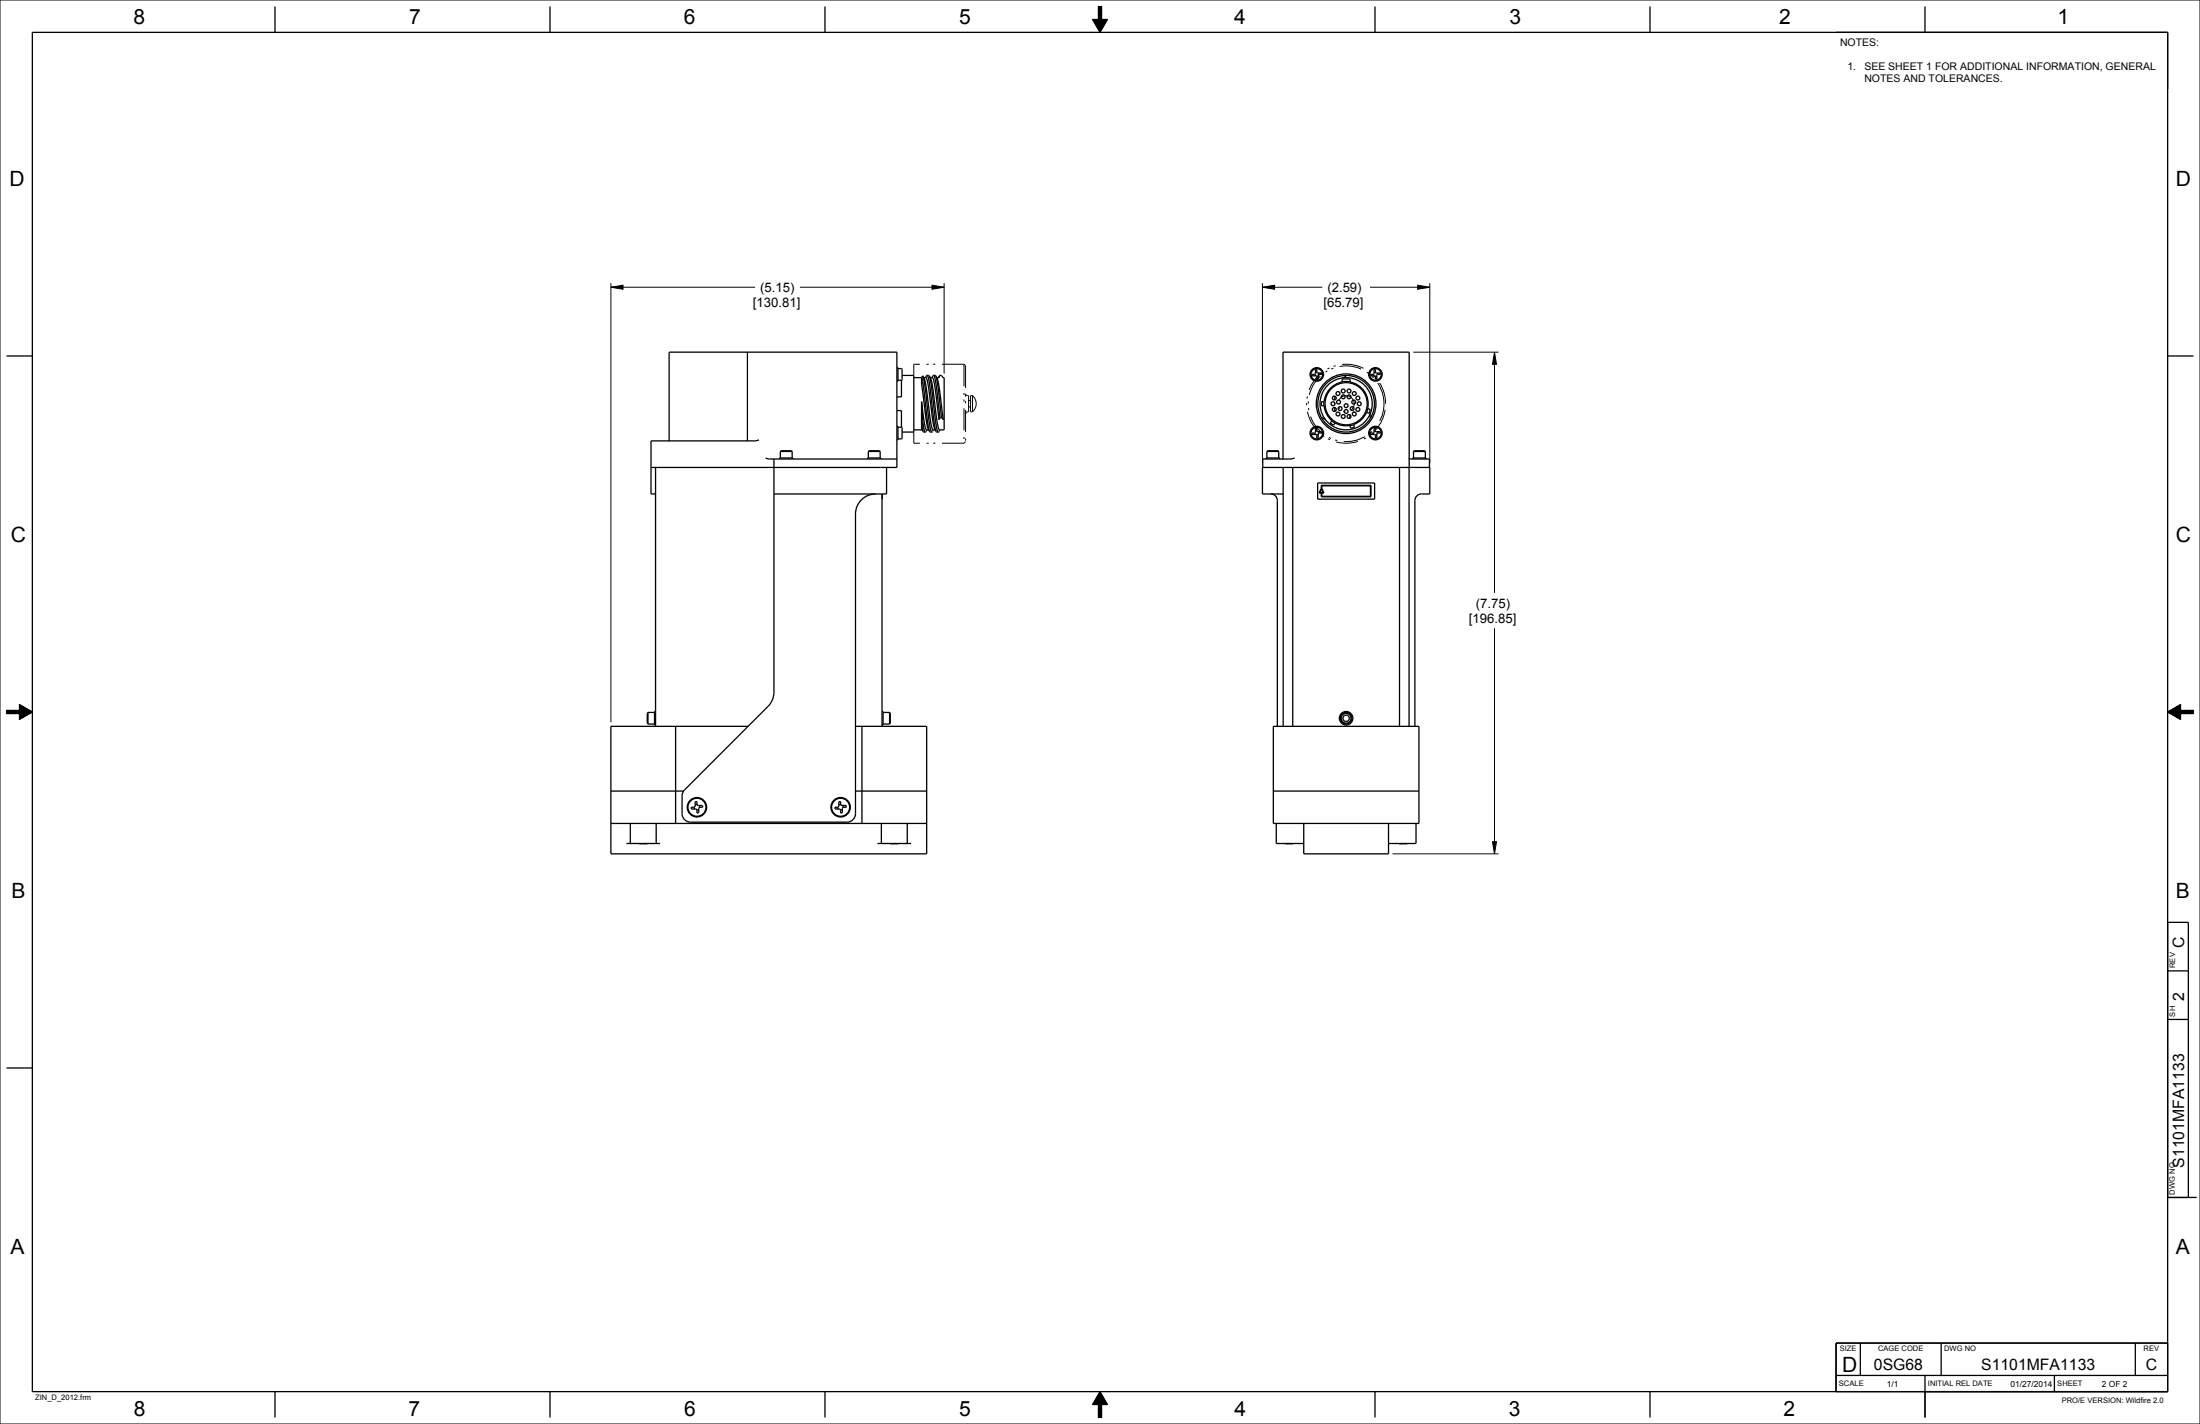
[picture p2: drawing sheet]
<svg xmlns="http://www.w3.org/2000/svg" width="864mm" height="559mm" viewBox="0 0 864 559" stroke-linecap="round" stroke-linejoin="round" font-family="sans-serif">
<g fill="none" stroke="#000" stroke-width=".39">
<path d="M0 0h863.6v558.8h-863.6zM431.2 2.5h1.2v5.1h2.3l-2.9 5.1-2.9-5.1h2.3zM239.8 112.7l4.8-.8v1.6zM239.8 111.1v172.3M239.8 112.7h56.6M314 112.7h56.6M365.9 111.9l4.7 .8-4.7 .8zM370.6 111.1v35.5M495.6 112.7l4.7-.8v1.6zM495.6 112.7h23.5M495.6 111.1v70.7M537.8 112.7h23.5"/>
<path d="M556.5 111.9l4.8 .8-4.8 .8zM561.3 111.1v70.7M554.8 138.2h33.4M586.7 138.2l.8 4.8h-1.6zM586.7 138.2v94.5M586.7 246.6v88.5M2.5 278.8h5.1v-2.3l5.1 2.9-5.1 2.9v-2.3h-5.1zM850.9 279.4l5.1-2.9v2.3h5.1v1.2h-5.1v2.3zM546.6 335.1h41.6M585.9 330.3h1.6l-.8 4.8zM431.8 546.1l2.9 5.1h-2.3v5.1h-1.2v-5.1h-2.3z"/>
</g>
<path d="M431.2 2.5h1.2v5.1h2.3l-2.9 5.1-2.9-5.1h2.3zM239.8 112.7l4.8-.8v1.6zM365.9 111.9l4.7 .8-4.7 .8zM495.6 112.7l4.7-.8v1.6zM556.5 111.9l4.8 .8-4.8 .8zM586.7 138.2l.8 4.8h-1.6zM850.9 279.4l5.1-2.9v2.3h5.1v1.2h-5.1v2.3zM2.5 278.8h5.1v-2.3l5.1 2.9-5.1 2.9v-2.3h-5.1zM585.9 330.3h1.6l-.8 4.8zM431.8 546.1l2.9 5.1h-2.3v5.1h-1.2v-5.1h-2.3z" fill="#000"/>
<g fill="none" stroke="#000" stroke-width=".51">
<path d="M12.7 12.7h838.2v533.4h-838.2zM107.9 2.5v10.2M215.9 2.5v10.2M323.8 2.5v10.2M539.8 2.5v10.2M647.7 2.5v10.2M755.6 2.5v10.2M2.5 139.7h10.2M293.4 138.2v34.4l-.2 .4M850.9 139.7h10.2M352.1 144.3h.4v5.3h-.4M352.5 144.6h1.4l.2 .3v4.1l-.2 .2"/>
<path d="M352.5 149.2h1.4M353.9 149.2v6.6h-1.8M354.1 147.3h4.6v22.3h-4.6M358.7 148.2h3.1M361.8 150.8l1.8 14.1a8.6 8.6 0 0 0 1.3 4.3M361.8 157.6l.5 8.4M361.8 157.6l1.4 10 .4 1 1 .1M361.8 148.2v2.6M361.8 157.6v10.6M362.2 147.6l-.4 .6M362.2 147.6h.1M362.3 147.6h.1"/>
<path d="M362.3 150.2l2.1 17.1 .6 2.1 .8 .2M362.3 150.2l-.5 .6M362.3 147.6v2.6M362.3 147.6l.8 4 1.8 14.8 .4 2.3 .5 .9M362.3 147.6a14.7 14.7 0 0 1 1.7 7.2l1.6 12.4 .6 1.4 .9 .1M362.6 148.2l.9 .1 .6 1.4 1.8 13.2a13.3 13.3 0 0 0 1.5 6.3M363.9 147.3l.9 .2M363.9 147.3l.5 .8 .4 2.4 2.2 17.3 .5 1.6 .8 .2M363.9 147.3l-.6 .9M364.8 147.5a12.4 12.4 0 0 1 1.6 6.5l1.9 13.8 .5 .9h1.8v-20.5h-.4M364.8 147.5l.8 4.1 1.8 14.8 .5 2.3 .4 .9M365.1 148.2h1l.4 1.2 2.2 15.4 .3-.8"/>
<path d="M366.4 147.3l-.6 .9M366.4 147.3l.9 .2M366.4 147.3l.5 .9 .5 2.4 1.6 13.4M367.3 147.5l.1 .1M367.4 147.6h.1M367.4 147.6l.8 4.1 1.4 12.3M367.4 147.6l.6 1.2 .5 2.3 1.8 13.7-.7-.8M368.9 147.4l-.5 .8M368.9 147.4h.1M368.9 147.4l-.2 .9-1-.1M369 147.3l-.1 .1M369 147.3h.6l.6 .9"/>
<path d="M370.2 148.2l.1 .1M516.1 146.9l.2 .6M516.9 146.1l-.5 .2M517.5 147.5l-.6 .3M517.5 146.4l.2 .5M517.8 146.9h1v-.5l-1.7-.1-.2-1.3-.5 .1-.1 1.7-1.3 .1v.4l1.6 .2 .3 .3M517.8 146.9l-.3 .4v1.5l-.6 .1v-1.1M519.7 157.6v1.6M522.4 152.2l2.5-1.7 2-.6v-1.1h3v1.1a8.7 8.7 0 0 1 7 10.5l1 .3-.2 .8-.3 .7-1-.4a8.7 8.7 0 0 1-5 4.8l.3 1-.8 .3-.7 .1-.3-1a8.7 8.7 0 0 1-5.8-1l-.6 .9-.7-.5-.6-.5 .6-.9a8.7 8.7 0 0 1-3-5.8h-1.1v-1.6h1.1l.8-2.9zM524 155.5v1.4M524 158.2v.5M524 159.9v1.5"/>
<path d="M528.4 147.3l-1.4 1M529.9 149.8h-3M539 146.9l.4-.3 .2-1.6h.3l.2 1.3 1.7 .1 .1 .5-1.4 .2v1.7l-.6 .1v-1.1M539 146.9h-1l.1 .6h1.5l.3 .3M539.1 146.9l.2 .6M539.9 146.1l-.5 .2M540.5 147.5l-.6 .3M540.5 146.4l.2 .5M262.4 173l.3-.4v-34.4h89.4v45.2h-96.5M298 172.6l-1.9 .4h-40.5v20.8h1.7M300.5 179.7l1.6 .4h50M306.3 177.2l.3-.3h4l.4 .3"/>
<path d="M306.3 177.2v2.5M306.3 177.2h4.7M311 177.2v2.5M340.9 177.2l.3-.3h4l.3 .3M340.9 177.2v2.5M340.9 177.2h4.6M345.5 177.2v2.5M352.1 167.3h.4v5.3h-.4M352.1 161.1h1.8v6.5M352.5 167.6h1.4M353.9 167.6l.2 .3v4.1l-.2 .2h-1.4M358.7 168.7h3.3"/>
<path d="M361.8 168.2l.5 .8M361.8 168.2l.5 1M362.3 169l.3 .5 .7 .1M362.3 166l.5 2.7 .5 .9M362.3 166v3M363.9 168.7l-.6 .9M364.9 169.2h.1M366 169.4l-.2 .2M366.4 168.7l-.3 .5M369 168.7l-.7 .9M369 164h.6M497.3 177.2h4.7"/>
<path d="M497.3 177.2l.3-.3h4l.4 .3M497.3 177.2v2.5M502 177.2v2.5M508.2 179.7l-1.8 .4h-10.7v3.3M516.1 169.9l.2 .6M516.9 169.1v-1.1l-.5 .1-.1 1.7-1.3 .1 .1 .6h1.6l.2 1.4 .4-.1 .2-1.5 .3-.4M516.9 169.1l.3 .3h1.6v.5h-1M516.9 169.1l-.5 .2M517.5 170.6l-.6 .2M517.5 169.4l.2 .5M518.8 164l1.5 .8M522.8 165.1l1.3 .9"/>
<path d="M529.9 162.8v1.3M531.4 161.7h.4M531.4 166.7l-1.5 .3M536.9 160.4l-.4 1.5M537.9 162.3l.1 1.7M539.1 169.9l.2 .6M539.9 169.1v-1.1l-.5 .1v1.5l-.4 .3M539.9 169.1l.4 .3 1.5 .2 .1 .3-1.4 .2v1.7l-.6 .1-.1-1.4h-1.7l-.1-.6h1M539.9 169.1l-.5 .2M540.5 170.6l-.6 .2M540.5 169.4l.2 .5M553.2 179.7l.4 .4h7.5v3.3"/>
<path d="M554.9 177.2h4.6M554.9 177.2l.3-.3h4l.3 .3M554.9 177.2v2.5M559.5 177.2v2.5M257.3 183.4v101.6M303.8 180.1v91.5a7.9 7.9 0 0 1-2.3 5.6l-33.1 33.2-.7 1.9v7a3.3 3.3 0 0 0 3.3 3.3h61.5a3.3 3.3 0 0 0 3.3-3.3v-117.6a7.9 7.9 0 0 1 7.9-7.9M306 180.1v-.4h5.3v.4M340.5 180.1v-.4h5.3v.4M346.2 193.8v91.2M346.3 193.8l-.1 2.1M348 183.4v10.4h-44.2M497 180.1v-.4h5.3v.4"/>
<path d="M498.9 193.8l1.6 .6 .7 .9 .2 1.1v88.6M503.3 180.1l.3-.4v-41.5h49.6v45.2M503.7 193.8h-8.1v-10.4h65.7v10.4l-4.5 .3-1.1 1.2-.3 1.1v88.6M503.7 183.4v101.6M507.5 183.4v101.6M517.2 189.5h22.4v6.4h-22.4zM518.7 190.4h19.5v4.6h-19.5v-1.5h-.9l1-2.1 .9 2.1h-.8v1.3h19.1v-4.2h-19.1v.8h-.2zM518.8 191.9l.6 1.4h-1.3zM549.4 183.4v101.6M553.1 183.4v101.6M554.5 180.1v-.4h5.3v.4M254.4 279.6l-.3 .3v3.9l.3 .3"/>
<path d="M254.4 279.6v4.5M254.4 279.6h2.5M257.3 279.2h-.4v5.3h.4M346.2 279.2h.4v5.3h-.4M346.6 279.6h2.6M349.2 279.6l.3 .3v3.9l-.3 .3M349.2 279.6v4.5M254.4 284.1h2.5M265.2 285v38.1M293.7 285h-53.9v50.1h124v-50.1h-28M338.4 285v38.1M346.6 284.1h2.6"/>
<path d="M499.8 285h57.2v38.1h-57.2zM527.7 280.7h1.4l.7 1.2-.7 1.1h-1.4l-.7-1.1zM239.8 310.4h28.6M272.5 316.7l.3 .8M272.9 314.6l.7-.1v1.2l.3 .3 1.8 .1 .1 .7h-1.2l-.3 .3v1.8l-.7 .1-.1-1.2-.3-.3h-1.7l-.2-.7 1.2-.1 .3-.3zM273.6 315.7l-.7 .2M274.3 317.6l-.7 .3M274.4 316.1l.3 .7M328.9 316.7l.2 .8M329.3 314.6l.7-.1v1.2l.3 .3 1.8 .1 .1 .7h-1.2l-.3 .3v1.8l-.7 .1-.1-1.2-.3-.3h-1.8l-.1-.7 1.2-.1 .3-.3zM330 315.7l-.7 .2M330.7 317.6l-.8 .3"/>
<path d="M330.8 316.1l.3 .7M335.8 310.4h28M499.8 310.4h57.2M239.8 323.1h124M245.9 331h13.2M247.4 323.1v7.9M250.8 331h3.4M257.6 323.1v7.9M344.5 331h13.2M346 323.1v7.9M349.4 331h3.3M356.1 323.1v7.9"/>
<path d="M501 323.1v7.9h10.8M504.4 331h3.3M511.8 323.1v12h33.3v-12M549.1 331h3.3M555.8 323.1v7.9h-10.7M850.9 361.9h8.1v108M850.9 381h8.1M2.5 419.1h10.2M850.9 400h8.1M850.9 469.9h11.4M720.7 539.8h130.2M730.2 527v12.8"/>
<path d="M755.6 539.8v16.5M762 527v12.8M806.4 539.8v6.3M838.2 527v12.8M850.9 527h-130.2v19.1M107.9 546.1v10.2M215.9 546.1v10.2M323.8 546.1v10.2M539.8 546.1v10.2M647.7 546.1v10.2"/>
<circle cx="516.9" cy="146.9" r="2.29"/>
<circle cx="516.9" cy="146.9" r="2.65"/>
<circle cx="523.3" cy="158.4" r=".76"/>
<circle cx="523.8" cy="156.2" r=".76"/>
<circle cx="525.2" cy="154.4" r=".76"/>
<circle cx="525.4" cy="157.8" r=".76"/>
<circle cx="527.3" cy="155.7" r=".76"/>
<circle cx="527.3" cy="153.4" r=".76"/>
<circle cx="528.4" cy="158.4" r="11.7"/>
<circle cx="528.4" cy="158.4" r="10.3"/>
<circle cx="528.4" cy="158.4" r="8.3"/>
<circle cx="528.4" cy="159.2" r=".76"/>
<circle cx="528.4" cy="158.4" r="11.1"/>
<circle cx="529.6" cy="155.7" r=".76"/>
<circle cx="529.6" cy="153.4" r=".76"/>
<circle cx="531.4" cy="157.8" r=".76"/>
<circle cx="531.6" cy="154.4" r=".76"/>
<circle cx="533" cy="156.2" r=".76"/>
<circle cx="533.6" cy="158.4" r=".76"/>
<circle cx="539.9" cy="146.9" r="2.29"/>
<circle cx="539.9" cy="146.9" r="2.65"/>
<circle cx="516.9" cy="169.9" r="2.29"/>
<circle cx="516.9" cy="169.9" r="2.65"/>
<circle cx="523.8" cy="160.7" r=".76"/>
<circle cx="525.2" cy="162.4" r=".76"/>
<circle cx="526.1" cy="160.3" r=".76"/>
<circle cx="527.3" cy="163.4" r=".76"/>
<circle cx="528.4" cy="161.5" r=".76"/>
<circle cx="529.6" cy="163.4" r=".76"/>
<circle cx="530.8" cy="160.3" r=".76"/>
<circle cx="531.6" cy="162.4" r=".76"/>
<circle cx="533" cy="160.7" r=".76"/>
<circle cx="539.9" cy="169.9" r="2.29"/>
<circle cx="539.9" cy="169.9" r="2.65"/>
<circle cx="528.4" cy="281.9" r="2.28"/>
<circle cx="528.4" cy="281.9" r="2.65"/>
<circle cx="528.4" cy="281.9" r="1.92"/>
<circle cx="273.6" cy="316.8" r="3.8"/>
<circle cx="273.6" cy="316.8" r="3.5"/>
<circle cx="330" cy="316.8" r="3.8"/>
<circle cx="330" cy="316.8" r="3.5"/>
</g>
<g fill="none" stroke="#000" stroke-width=".39" stroke-dasharray="8.6 2.6 .9 1.7 .9 2.6" stroke-linecap="butt">
<path d="M358.7 147.3v-4.4M378.4 142.9v31M378.4 142.9h-19.7M379 143.6v29.7M379 143.6l-.6-.7M379 154.5l.3 .5 .5 .3M380.2 155.3h-.4M381 159.7h-.8M381 157.2h-.8M381.7 155.3h-.7M381.7 155.3l1.1 1.4 .4 1.7M383.2 158.4l-.4 1.8-1.1 1.4"/>
<path d="M531.6 158.4a3.2 3.2 0 0 0-4.6-2.8 3.2 3.2 0 0 0-.5 5.4 3.2 3.2 0 0 0 5-1.9l.1-.7M543.3 158.4a14.9 14.9 0 0 0-21.9-13.1 14.9 14.9 0 0 0-1.3 25.5 14.9 14.9 0 0 0 23.1-10.8l.1-1.6M543.9 158.4a15.5 15.5 0 0 0-22.8-13.6 15.5 15.5 0 0 0-1.3 26.5 15.5 15.5 0 0 0 24-11.3l.1-1.6M358.7 169.6v4.3M378.4 173.9h-19.7M379 173.3l-.6 .6M379.8 161.6l-.5 .2-.3 .6M380.2 161.6v-6.3M380.2 161.6h-.4M381 161.6v-6.3M381.7 161.6v-6.3M381.7 161.6h-.7"/>
</g>
<g font-size="8.3">
<text x="52.4" y="9.5">8</text>
<text x="160.6" y="9.5">7</text>
<text x="268.5" y="9.5">6</text>
<text x="376.5" y="9.5">5</text>
<text x="484.4" y="9.5">4</text>
<text x="592.5" y="9.5">3</text>
<text x="698.4" y="9.5">2</text>
<text x="807.6" y="9.5">1</text>
<text x="3.8" y="73">D</text>
<text x="854.1" y="73">D</text>
<text x="4.2" y="212.8">C</text>
<text x="854.1" y="212.7">C</text>
<text x="4.6" y="352.4">B</text>
<text x="854.1" y="352.4">B</text>
<text x="4.1" y="492.1">A</text>
<text x="854.1" y="492.1">A</text>
<text x="723.1" y="538.2">D</text>
<text x="52.5" y="555.6">8</text>
<text x="160.3" y="555.6">7</text>
<text x="268.5" y="555.6">6</text>
<text x="376.5" y="555.6">5</text>
<text x="484.7" y="555.6">4</text>
<text x="592.2" y="555.6">3</text>
<text x="700.1" y="555.6">2</text>
</g>
<g font-size="6.2">
<text x="857.4" y="372.1" transform="rotate(-90 857.4 372.1)">C</text>
<text x="857.4" y="392.6" transform="rotate(-90 857.4 392.6)">2</text>
<text x="857.4" y="458.2" transform="rotate(-90 857.4 458.2)">S1101MFA1133</text>
<text x="735.6" y="537.7">0SG68</text>
<text x="777.7" y="537.7">S1101MFA1133</text>
<text x="842.3" y="537.7">C</text>
</g>
<g font-size="5.2">
<text x="298.4" y="114.7">(5.15)</text>
<text x="521" y="114.7">(2.59)</text>
<text x="295.6" y="120.7">[130.81]</text>
<text x="519.5" y="120.7">[65.79]</text>
<text x="579.3" y="238.6">(7.75)</text>
<text x="576.6" y="244.6">[196.85]</text>
</g>
<g font-size="4.1">
<text x="722.3" y="17.9">NOTES:</text>
<text x="725.2" y="27.4">1.</text>
<text x="731.8" y="27.4">SEE SHEET 1 FOR ADDITIONAL INFORMATION, GENERAL</text>
<text x="731.8" y="32.1">NOTES AND TOLERANCES.</text>
</g>
<g font-size="3.3">
<text x="740.7" y="544.2">1/1</text>
<text x="789.2" y="544.2">01/27/2014</text>
<text x="825.1" y="544.2">2 OF 2</text>
</g>
<g font-size="3">
<text x="853.8" y="379.9" transform="rotate(-90 853.8 379.9)">REV</text>
<text x="853.9" y="398.9" transform="rotate(-90 853.9 398.9)">SH</text>
<text x="853.8" y="468.8" transform="rotate(-90 853.8 468.8)">DWG NO</text>
<text x="722.2" y="530.2">SIZE</text>
<text x="737.2" y="530.2">CAGE CODE</text>
<text x="763.1" y="530.2">DWG NO</text>
<text x="841.5" y="530.2">REV</text>
<text x="721.9" y="544">SCALE</text>
<text x="756.8" y="544">INITIAL REL DATE</text>
<text x="807.6" y="544">SHEET</text>
<text x="13.8" y="549.5">ZIN_D_2012.frm</text>
<text x="809.3" y="550.4">PRO/E VERSION: Wildfire 2.0</text>
</g>
</svg>
